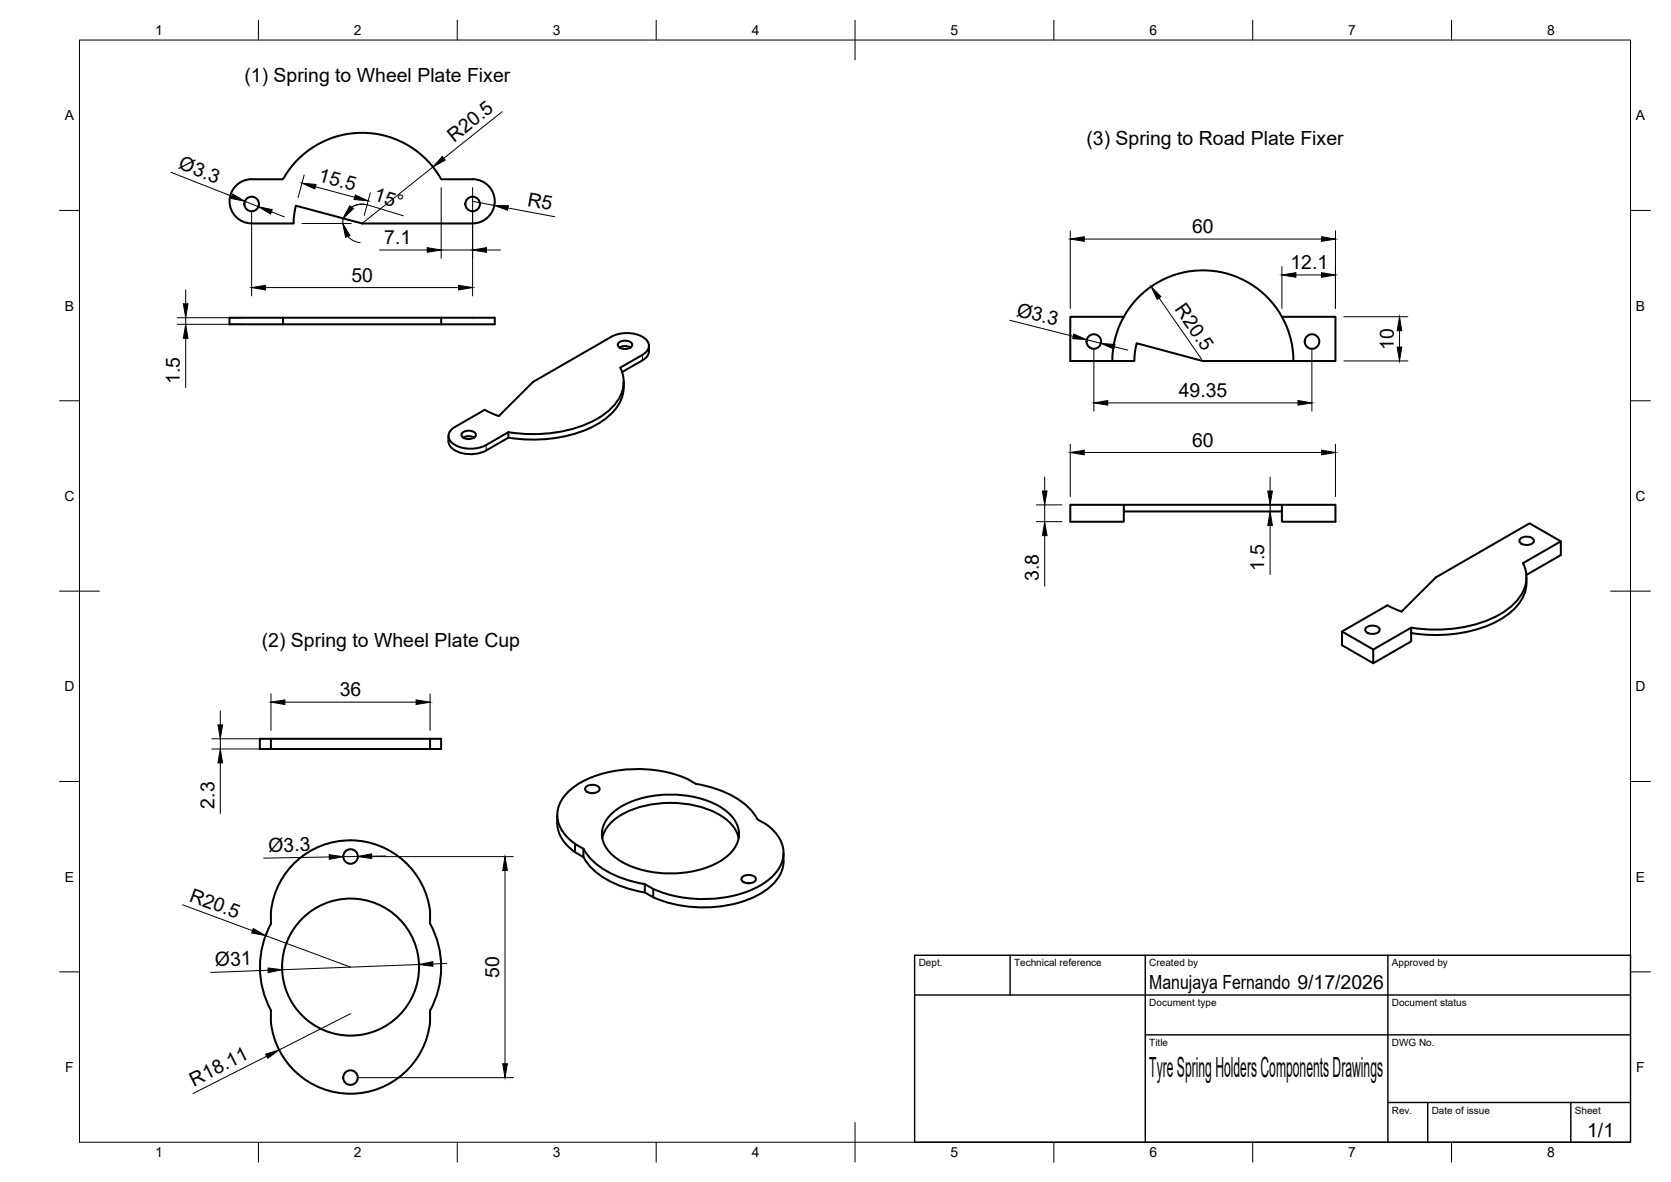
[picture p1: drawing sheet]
<svg xmlns="http://www.w3.org/2000/svg" width="420mm" height="297mm" viewBox="0 0 420 297" stroke-linecap="round" stroke-linejoin="round" font-family="sans-serif">
<!-- layer: Visible -->
<g fill="none" stroke="#000" stroke-width=".51">
<path d="M63.3 45h7.9a22.8 22.8 0 0 1 39.7 0h7.9M63.3 56.2h10.5l.2-2.3 .4-2.2 16.7 4.5h27.7M63.3 45a5.6 5.6 0 0 0-5.6 5.6 5.6 5.6 0 0 0 5.6 5.5M118.8 45a5.6 5.6 0 0 1 5.6 5.6 5.6 5.6 0 0 1-5.6 5.5M57.7 79.8h66.7v1.7h-66.7zM71.2 79.8v1.7M110.9 79.8v1.7M282.6 79.6a22.7 22.7 0 0 0-2.9 11.1M322.3 79.6a22.7 22.7 0 0 1 2.9 11.1M322.3 79.6h13.5v11.1h-10.6M322.3 79.6a22.8 22.8 0 0 0-39.7 0h-13.5v11.1h10.6M153.7 84.6a8.4 8.4 0 0 1 8.6 .5 2.3 2.3 0 0 1 .8 2.3 2.3 2.3 0 0 1-1.6 1.8l-5.5 3.2a8.5 8.5 0 0 1-2.4 10.3 27.9 27.9 0 0 1-17.7 6.4l-4.9-.1-3.2-.4"/>
<path d="M153.7 84.7l-19.7 11.3-8.6 8.6M155.5 86.2a2.42 2.42 0 0 1 3.5 .3 1.64 1.64 0 0 1-2.3 1.2 1.04 1.04 0 0 1-1.1-.4 1.04 1.04 0 0 1-.1-1.1zM155.8 87.3a2.82 2.82 0 0 1 2.8 0M156.8 96a10.4 10.4 0 0 1-5.2 9.7 34 34 0 0 1-23.8 4.3M161.5 90.6l-5.1 2.9M163.2 88.3l-.4 1.2-1.3 1.1M163.2 86.9v1.4M279.7 90.7h5.5l.2-2.2 .4-2.2 16.7 4.4h22.7M116.2 108.8a2.42 2.42 0 0 1 3.5 .3 1.64 1.64 0 0 1-2.3 1.2 1.04 1.04 0 0 1-1.1-.4 1.04 1.04 0 0 1-.1-1.1zM116.4 110a2.82 2.82 0 0 1 2.8 0M121.9 103l-7.5 4.3a2.39 2.39 0 0 0-1.6 2.3 2.39 2.39 0 0 0 1.6 2.2 8.7 8.7 0 0 0 7.9 0l5.5-3.2v1.4l-5.6 3.2a8.2 8.2 0 0 1-8.7-.7 3.2 3.2 0 0 1-.7-2.9M121.9 103l3.5 1.6"/>
<path d="M282.6 126.9h-13.5v4.2h13.5v-2.6h39.7M322.3 126.9h13.5v4.2h-13.5zM322.3 126.9h-39.7v1.6M382.2 135.4a2.42 2.42 0 0 1 3.5 .3 1.64 1.64 0 0 1-2.3 1.2 1.04 1.04 0 0 1-1.1-.3 1.04 1.04 0 0 1-.1-1.2zM392.5 136l-9.5 5.5a8.5 8.5 0 0 1-2.4 10.3 27.9 27.9 0 0 1-17.8 6.4l-4.8-.1-3.2-.4M343.5 157.8a2.42 2.42 0 0 1 3.4 .3 1.64 1.64 0 0 1-2.3 1.2 1.04 1.04 0 0 1-1-.4 1.04 1.04 0 0 1-.1-1.1zM348.8 152.1l-11.4 6.6M354.8 159.1v2.1l-9.5 5.5-7.9-4.6v-3.4l7.9 4.5M354.8 159.1v-1.4l-9.5 5.5v3.5M383.8 144.5l8.7-5v-3.5l-7.9-4.5-23.6 13.6-8.6 8.6-3.5-1.6M383.8 145.1a10.3 10.3 0 0 1-5.2 9.7 34 34 0 0 1-23.8 4.3M68.1 185.7h-2.8v2.5h2.8"/>
<path d="M108.1 185.7h2.8v2.5h-2.8M108.1 185.7h-40v2.5h40M108.1 185.7v2.5M147.3 197.8a2.42 2.42 0 0 1 3.4 .3 1.64 1.64 0 0 1-2.2 1.2 1.04 1.04 0 0 1-1.1-.4 1.04 1.04 0 0 1-.1-1.1zM148.7 199.3h.5M88.2 211.2a19.9 19.9 0 0 0-20.1 20.9 22.9 22.9 0 0 0 0 21.8 20 20 0 0 0 20 21 20 20 0 0 0 20-21M88.2 211.2a20.3 20.3 0 0 1 20 17.9M140.1 204.8v2.1M140.1 206.9a9.2 9.2 0 0 0 4.5 7.3M144.6 212.1l2.1 1.2v2.1l-2.1-1.2zM146.7 215.4a17.6 17.6 0 0 0 10.9 7.8l4.5 1.1M146.7 213.3a17.6 17.6 0 0 0 10.9 7.8l4.5 1.1"/>
<path d="M151.4 210.6a10.1 10.1 0 0 1 6.3-6.6 27.4 27.4 0 0 1 23 .6 9.6 9.6 0 0 1 5 6M154.1 204.2a23 23 0 0 1 16.1-4.5 20.2 20.2 0 0 1 13.8 5.5 6.5 6.5 0 0 1-.9 9.7 23 23 0 0 1-16.2 4.6 20.2 20.2 0 0 1-13.7-5.5 6.5 6.5 0 0 1 .9-9.8zM192.6 207.1l-2.2-1.2a17.6 17.6 0 0 0-10.9-7.8l-4.5-1.1a27.6 27.6 0 0 0-14.9-3.7 27 27 0 0 0-16.6 5.1 7.8 7.8 0 0 0-2.6 9.6 11.4 11.4 0 0 0 3.7 4.1M192.6 207.1a8.4 8.4 0 0 1 4 9.5 13.5 13.5 0 0 1-8.2 7.3 32.7 32.7 0 0 1-24.1-.5M197 214.4a9.3 9.3 0 0 1-4.6 9.4 30.3 30.3 0 0 1-21.5 3.7l-4.1-1-2.5-1M108.1 229.1v3M108.2 232.1a22.8 22.8 0 0 1 0 21.8M162.1 222.2l2.2 1.2v2.1l-2.2-1.2M162.1 222.2v2.1M186.6 220.4a2.42 2.42 0 0 1 3.5 .4 1.64 1.64 0 0 1-2.3 1.1 1.04 1.04 0 0 1-1.1-.3 1.04 1.04 0 0 1-.1-1.2zM188 222h.5"/>
<circle cx="63.3" cy="51.3" r="1.83"/>
<circle cx="118.8" cy="51.3" r="1.83"/>
<circle cx="275" cy="85.8" r="1.83"/>
<circle cx="329.9" cy="85.8" r="1.83"/>
<circle cx="88.1" cy="215.2" r="1.83"/>
<circle cx="88.2" cy="243" r="17.2"/>
<circle cx="88.1" cy="270.8" r="1.83"/>
</g>
<!-- layer: Visible Narrow -->
<path d="M161.5 89.2v1.4M122.2 111.8v1.4" fill="none" stroke="#000" stroke-width=".25"/>
<!-- layer: BORDER -->
<g fill="none" stroke="#000" stroke-width=".25">
<path d="M20 10.1h390v276.9h-390zM65 5.1v5M115 5.1v5M165 5.1v5M215 5.1v10M265 5.1v5M315 5.1v5M365 5.1v5M15 52.9h5M410 52.9h5M15 100.7h5M410 100.7h5"/>
<path d="M15 148.6h10M405 148.6h10M15 196.4h5M410 196.4h5M15 244.2h5M410 244.2h5M65 287v5M115 287v5M165 287v5M215 282.1v9.9M265 287v5M315 287v5"/>
<path d="M365 287v5"/>
</g>
<!-- layer: TITLEBLOCK -->
<path d="M230 240.1h180v46.9h-180zM230 250h180M254 240.1v9.9M288 240.1v46.9M349 240.1v46.9M288 260.1h122M349 277.1h61M359 277.1v9.9M395 277.1v9.9" fill="none" stroke="#000" stroke-width=".36"/>
<!-- layer: FD_Dimensions -->
<g fill="none" stroke="#000" stroke-width=".25">
<path d="M126.3 28.1l-14.7 11.7M43 43.3l15.3 6M61.6 50.6l3.4 1.4M63.3 53.4v21M68.2 53.2l3.3 1.3M75.9 56.2h12.4M76.5 44l-1.5 5.7M79.3 46.9l9.9 2.7M87.4 59.4l1.5 1.1 1.7 .5M91.8 51.4h-1.7l-1.7 .7M93.1 48.5l-1.5 5.6M101.4 54.2l-8.9-2.7a4.9 4.9 0 0 0-6.3 4.7"/>
<path d="M108.9 42l-17.9 14.2M110.9 47.1v17.8M118.8 47.1v27.3M118.8 50.6l5.5 1M127.7 52.3l11.8 2.2M269.1 58v19.5M335.8 58v19.5M44.6 79.8h16.6M46.7 72.8v3.5M46.7 79.8v1.7M66.8 72.3h48.5M95.5 62.8h11.9"/>
<path d="M110.9 62.8h7.9M122.3 62.8h3.5M272.6 60.1h59.7M291.4 74.9l10.8 15.4M322.3 67v10.5M325.8 69.1h6.5M337.9 79.6h16.1M44.6 81.5h16.6M46.7 85v12.4M253.9 80.5l16 4M273.3 85.4l3.5 .9M275 87.9v15.4"/>
<path d="M280.2 87.1l3.4 .9M329.9 87.9v15.4M337.9 90.7h16.1M351.9 83.1v4.1M262.7 119.9v3.5M269.1 111.6v13.2M272.6 113.7h59.7M278.5 101.2h47.9M319.4 119.9v3.5M335.8 111.6v13.2M260.6 126.9h6.4M260.6 131.1h6.4"/>
<path d="M262.7 126.9v4.2M262.7 134.6v12.7M319.4 126.9v1.7M319.4 132v12.4M55.4 178.7v3.5M68.1 174.4v9.2M71.6 176.5h33M108.1 174.4v9.2M53.3 185.7h12.7M53.3 188.2h12.7M55.4 185.7v2.5M55.4 191.7v12.8"/>
<path d="M82.8 215.4l-16.5 .3M90 215.2l-3.7 .1M90.2 215.3h38.9M97 215.1l-3.5 .1M127 218.8v48.5M45.9 227.4l17.6 6.5M66.8 235.1l21.3 7.9M67.4 243.8l-14.4 .6M88.1 254.7l-17.9 9.1M105.3 242.4l-34.4 1.3M112.3 242.1l-3.5 .2M67.1 265.4l-18.6 9.4"/>
<path d="M90.2 270.8h38.9"/>
</g>
<g fill="#000" stroke="#000" stroke-width=".25">
<path d="M111.2 39.3l.8 .9-3.1 1.8zM58.5 48.8l3.1 1.8-3.5-.7zM65 52l3.5 .7-.5 1.1zM75.9 46l3.6 .4-.3 1.1zM86.2 56.2l1.8 3-1.1 .4zM87.9 51.7l1 .7-2.6 2.5zM89.3 49l3.3 1.5-3.6-.4zM124.3 51.6l3.5 .1-.2 1.1zM269.1 60.1l3.5-.6v1.1zM332.3 59.5l3.5 .6-3.5 .5zM46.1 76.3h1.2l-.6 3.5zM63.3 72.3l3.5-.6v1.2z"/>
<path d="M107.4 62.2l3.5 .6-3.5 .6zM115.3 71.7l3.5 .6-3.5 .6zM118.8 62.8l3.5-.6v1.2zM289.4 72l2.5 2.6-.9 .6zM322.3 69.1l3.5-.6v1.2zM332.3 68.5l3.5 .6-3.5 .6zM46.7 81.5l.6 3.5h-1.2zM270 84l3.3 1.4-3.6-.3zM276.8 86.3l3.6 .3-.3 1.1zM351.3 87.2h1.2l-.6 3.5zM351.9 79.6l.6 3.5h-1.2zM269.1 113.7l3.5-.6v1.2z"/>
<path d="M275 101.2l3.5-.5v1.1zM326.4 100.7l3.5 .5-3.5 .6zM332.3 113.1l3.5 .6-3.5 .6zM262.1 123.4h1.2l-.6 3.5zM262.7 131.1l.6 3.5h-1.2zM318.8 123.4h1.1l-.5 3.5zM319.4 128.6l.5 3.4h-1.1zM68.1 176.5l3.5-.6v1.1zM104.6 175.9l3.5 .6-3.5 .5zM54.8 182.2h1.2l-.6 3.5zM55.4 188.2l.6 3.5h-1.2zM82.8 214.8l3.5 .5-3.5 .6z"/>
<path d="M90 215.2l3.5-.6v1.2zM127 215.3l.6 3.5h-1.2zM63.7 233.3l3.1 1.8-3.5-.7zM67.4 243.3l3.5 .4-3.5 .7zM105.3 242.4l3.5-.7 .1 1.1zM66.8 264.9l3.4-1.1-2.9 2.1zM126.4 267.3h1.2l-.6 3.5z"/>
</g>
<text font-size="7" x="289" y="270.6">Tyre Spring Holders Components Drawings</text>
<g font-size="4.9">
<text x="61.5" y="20.5">(1) Spring to Wheel Plate Fixer</text>
<text x="114.2" y="35.8" transform="rotate(-39 114.2 35.8)">R20.5</text>
<text x="273.2" y="36.5">(3) Spring to Road Plate Fixer</text>
<text x="44.7" y="42.3" transform="rotate(21 44.7 42.3)">Ø3.3</text>
<text x="79.9" y="45.6" transform="rotate(15 79.9 45.6)">15.5</text>
<text x="93.7" y="50.4" transform="rotate(17 93.7 50.4)">15°</text>
<text x="132.4" y="51.7" transform="rotate(11 132.4 51.7)">R5</text>
<text x="299.8" y="58.6">60</text>
<text x="96.6" y="61.4">7.1</text>
<text x="88.3" y="70.8">50</text>
<text x="324.5" y="67.7">12.1</text>
<text x="295.2" y="77.8" transform="rotate(55 295.2 77.8)">R20.5</text>
<text x="255.4" y="79.3" transform="rotate(14 255.4 79.3)">Ø3.3</text>
<text x="350.4" y="88" transform="rotate(-90 350.4 88)">10</text>
<text x="45.2" y="96.5" transform="rotate(-90 45.2 96.5)">1.5</text>
<text x="296.4" y="99.8">49.35</text>
<text x="299.8" y="112.3">60</text>
<text x="317.9" y="143.5" transform="rotate(-90 317.9 143.5)">1.5</text>
<text x="261.2" y="146.1" transform="rotate(-90 261.2 146.1)">3.8</text>
<text x="65.8" y="162.7">(2) Spring to Wheel Plate Cup</text>
<text x="85.4" y="175">36</text>
<text x="53.9" y="203.2" transform="rotate(-90 53.9 203.2)">2.3</text>
<text x="67.5" y="214.1" transform="rotate(-1 67.5 214.1)">Ø3.3</text>
<text x="47.4" y="226.4" transform="rotate(20 47.4 226.4)">R20.5</text>
<text x="54.1" y="242.8" transform="rotate(-2 54.1 242.8)">Ø31</text>
<text x="125.5" y="245.8" transform="rotate(-90 125.5 245.8)">50</text>
<text x="289" y="248.5">Manujaya Fernando 9/17/2026</text>
<text x="48.8" y="273.1" transform="rotate(-27 48.8 273.1)">R18.11</text>
<text x="399.1" y="285.7">1/1</text>
</g>
<g font-size="3.5">
<text x="39" y="8.8">1</text>
<text x="89" y="8.8">2</text>
<text x="139" y="8.8">3</text>
<text x="189" y="8.8">4</text>
<text x="239" y="8.8">5</text>
<text x="289" y="8.8">6</text>
<text x="339" y="8.8">7</text>
<text x="389" y="8.8">8</text>
<text x="16.3" y="30.2">A</text>
<text x="411.3" y="30.2">A</text>
<text x="16.3" y="78">B</text>
<text x="411.3" y="78">B</text>
<text x="16.2" y="125.9">C</text>
<text x="411.2" y="125.9">C</text>
<text x="16.2" y="173.7">D</text>
<text x="411.2" y="173.7">D</text>
<text x="16.3" y="221.6">E</text>
<text x="411.3" y="221.6">E</text>
<text x="16.4" y="269.4">F</text>
<text x="411.4" y="269.4">F</text>
<text x="39" y="290.8">1</text>
<text x="89" y="290.8">2</text>
<text x="139" y="290.8">3</text>
<text x="189" y="290.8">4</text>
<text x="239" y="290.8">5</text>
<text x="289" y="290.8">6</text>
<text x="339" y="290.8">7</text>
<text x="389" y="290.8">8</text>
</g>
<g font-size="2.5">
<text x="231" y="242.9">Dept.</text>
<text x="255" y="242.9">Technical reference</text>
<text x="289" y="242.9">Created by</text>
<text x="350" y="242.9">Approved by</text>
<text x="289" y="252.8">Document type</text>
<text x="350" y="252.8">Document status</text>
<text x="289" y="262.9">Title</text>
<text x="350" y="262.9">DWG No.</text>
<text x="350" y="279.9">Rev.</text>
<text x="360" y="279.9">Date of issue</text>
<text x="396" y="279.9">Sheet</text>
</g>
</svg>
